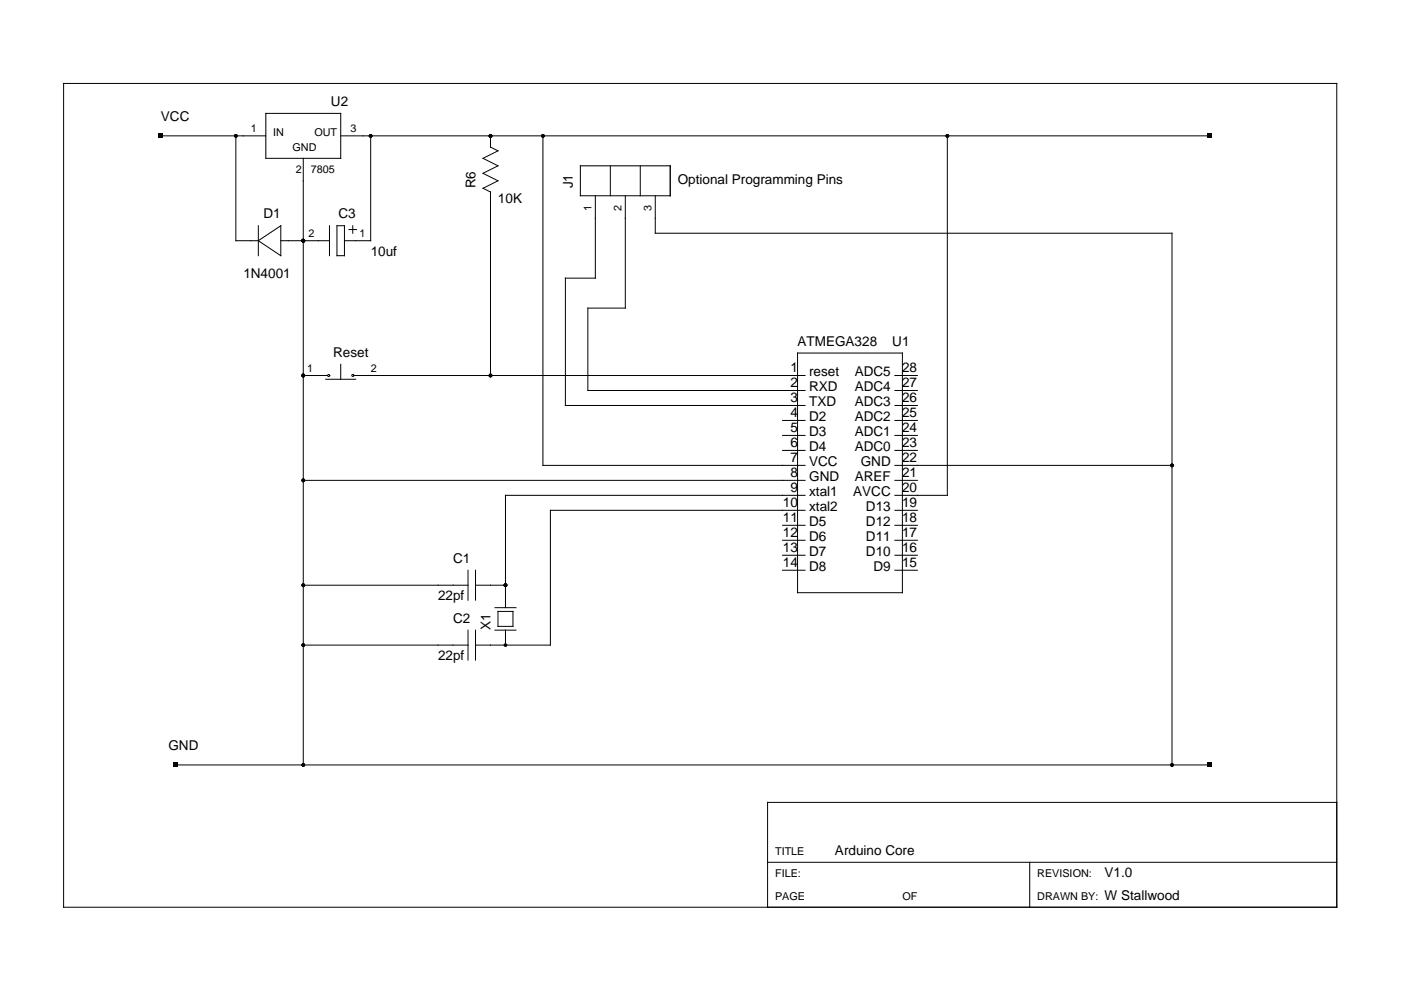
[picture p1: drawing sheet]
<svg xmlns="http://www.w3.org/2000/svg" width="297mm" height="210mm" viewBox="0 0 297 210" stroke-linecap="round" stroke-linejoin="round" font-family="sans-serif">
<g fill="none" stroke="#000" stroke-width=".21">
<path d="M13.5 17.7h269.9v174.7h-269.9zM34.1 28.8h22.3M50 28.8v22.2h4.8M56.4 24h15.8v9.6h-15.8zM64.3 33.6v128.6M72.2 28.8h184.2M78.6 28.8v22.2h-5.6M104 28.8v2.4l1.6 .8-3.2 1.6 3.2 1.6-3.2 1.5 3.2 1.6-3.2 1.6 1.6 .8v38.9M115.1 28.8v69.9h55.6M123 35.2h19.1v6.3h-19.1zM129.4 35.2v6.3M135.8 35.2v6.3"/>
<path d="M200.9 28.8v76.2h-11.2M54.8 51l4.7-3.1v6.3zM54.8 47.9v6.3M59.5 51h10.4M69.9 47.9v6.3M71.4 47.9h1.6v6.3h-1.6zM74 48.7h1.6M74.8 47.9v1.5M126.2 41.5v17.5h-6.3v27h50.8M132.6 41.5v23.8h-8v17.5h46.1M138.9 41.5v7.9h109.6v112.8M64.3 79.6h5.2"/>
<path d="M72.2 77.2v3.2M75 79.6h95.7M169.1 74.9h22.2v50.8h-22.2zM189.7 79.6h4.8M69.1 80.4h6.3M165.9 89.1h4.8M165.9 92.3h4.8M165.9 95.5h4.8M189.7 82.8h4.8M189.7 86h4.8M189.7 89.1h4.8M189.7 92.3h4.8"/>
<path d="M189.7 95.5h4.8M189.7 98.7h58.8M64.3 101.8h106.4M165.9 111.4h4.8M165.9 114.6h4.8M165.9 117.7h4.8M170.7 105h-63.5v23.8M170.7 108.2h-54v28.6h-15.9M189.7 101.8h4.8M189.7 108.2h4.8M189.7 111.4h4.8M189.7 114.6h4.8"/>
<path d="M189.7 117.7h4.8M64.3 124.1h34.9M64.3 136.8h34.9M99.2 120.9v6.4M99.2 133.6v6.4M100.8 124.1h6.4M100.8 120.9v6.4M100.8 133.6v6.4M104.9 133.6h4.5M104.9 128.8h4.5M105.6 129.6h3.2v3.2h-3.2zM107.2 133.6v3.2"/>
<path d="M165.9 120.9h4.8M189.7 120.9h4.8M37.3 162.2h219.1M283.4 170.1h-120.7v22.3M162.7 182.8h120.7M218.3 182.8v9.6"/>
<circle cx="69.7" cy="79.6" r=".22"/>
<circle cx="74.8" cy="79.6" r=".22"/>
</g>
<g fill="#000">
<path d="M33.7 28.3h.9v1h-.9zM256 28.3h.9v1h-.9zM36.8 161.7h1v1h-1zM256 161.7h.9v1h-.9z"/>
<circle cx="50" cy="28.8" r=".4"/>
<circle cx="78.6" cy="28.8" r=".4"/>
<circle cx="104" cy="28.8" r=".4"/>
<circle cx="115.1" cy="28.8" r=".4"/>
<circle cx="200.9" cy="28.8" r=".4"/>
<circle cx="64.3" cy="51" r=".4"/>
<circle cx="64.3" cy="79.6" r=".4"/>
<circle cx="104" cy="79.6" r=".4"/>
<circle cx="248.5" cy="98.7" r=".4"/>
<circle cx="64.3" cy="101.8" r=".4"/>
<circle cx="64.3" cy="124.1" r=".4"/>
<circle cx="64.3" cy="136.8" r=".4"/>
<circle cx="107.2" cy="124.1" r=".4"/>
<circle cx="107.2" cy="136.8" r=".4"/>
<circle cx="64.3" cy="162.2" r=".4"/>
<circle cx="248.5" cy="162.2" r=".4"/>
</g>
<g font-size="2.9">
<text x="70.2" y="22.5">U2</text>
<text x="34.1" y="25.6">VCC</text>
<text x="100.8" y="39.9" transform="rotate(-90 100.8 39.9)">R6</text>
<text x="121.5" y="39.9" transform="rotate(-90 121.5 39.9)">J1</text>
<text x="143.7" y="39">Optional Programming Pins</text>
<text x="55.9" y="46.3">D1</text>
<text x="71.7" y="46.3">C3</text>
<text x="105.6" y="43.1">10K</text>
<text x="51.6" y="59">1N4001</text>
<text x="78.6" y="54.2">10uf</text>
<text x="70.6" y="75.6">Reset</text>
<text x="169.1" y="73.3">ATMEGA328</text>
<text x="189.2" y="73.3">U1</text>
<text x="167.6" y="78.9">1</text>
<text x="167.6" y="82.1">2</text>
<text x="171.6" y="79.7">reset</text>
<text x="171.6" y="82.9">RXD</text>
<text x="181.2" y="82.9">ADC4</text>
<text x="181.2" y="79.7">ADC5</text>
<text x="191.2" y="82.1">27</text>
<text x="191.2" y="78.9">28</text>
<text x="167.6" y="85.3">3</text>
<text x="167.6" y="88.4">4</text>
<text x="171.6" y="86">TXD</text>
<text x="171.6" y="89.2">D2</text>
<text x="181.2" y="89.2">ADC2</text>
<text x="181.2" y="86">ADC3</text>
<text x="191.2" y="88.4">25</text>
<text x="191.2" y="85.3">26</text>
<text x="167.6" y="91.6">5</text>
<text x="167.6" y="94.8">6</text>
<text x="171.6" y="92.4">D3</text>
<text x="171.6" y="95.6">D4</text>
<text x="181.2" y="95.6">ADC0</text>
<text x="181.2" y="92.4">ADC1</text>
<text x="191.2" y="94.8">23</text>
<text x="191.2" y="91.6">24</text>
<text x="167.6" y="98">7</text>
<text x="167.6" y="101.1">8</text>
<text x="171.6" y="98.8">VCC</text>
<text x="171.6" y="101.9">GND</text>
<text x="181.2" y="101.9">AREF</text>
<text x="182.5" y="98.8">GND</text>
<text x="191.2" y="98">22</text>
<text x="191.2" y="101.1">21</text>
<text x="166" y="107.5">10</text>
<text x="167.6" y="104.3">9</text>
<text x="171.6" y="105.1">xtal1</text>
<text x="180.9" y="105.1">AVCC</text>
<text x="191.2" y="107.5">19</text>
<text x="191.2" y="104.3">20</text>
<text x="166" y="110.7">11</text>
<text x="166" y="113.8">12</text>
<text x="171.6" y="108.3">xtal2</text>
<text x="171.6" y="111.5">D5</text>
<text x="183.6" y="111.5">D12</text>
<text x="183.6" y="108.3">D13</text>
<text x="191.2" y="113.8">17</text>
<text x="191.2" y="110.7">18</text>
<text x="96.1" y="119.3">C1</text>
<text x="166" y="117">13</text>
<text x="171.6" y="114.6">D6</text>
<text x="171.6" y="117.8">D7</text>
<text x="183.6" y="117.8">D10</text>
<text x="183.6" y="114.6">D11</text>
<text x="191.2" y="117">16</text>
<text x="166" y="120.2">14</text>
<text x="171.6" y="121">D8</text>
<text x="185.2" y="121">D9</text>
<text x="191.2" y="120.2">15</text>
<text x="92.9" y="127.3">22pf</text>
<text x="96.1" y="132">C2</text>
<text x="104" y="133.6" transform="rotate(-90 104 133.6)">X1</text>
<text x="92.9" y="140">22pf</text>
<text x="35.7" y="159">GND</text>
<text x="177" y="181.2">Arduino Core</text>
<text x="234.2" y="186">V1.0</text>
<text x="234.2" y="190.8">W Stallwood</text>
</g>
<g font-size="2.3">
<text x="53.2" y="28">1</text>
<text x="57.9" y="28.8">IN</text>
<text x="66.6" y="28.8">OUT</text>
<text x="74.3" y="28">3</text>
<text x="62" y="32">GND</text>
<text x="62.7" y="36.7">2</text>
<text x="65.9" y="36.7">7805</text>
<text x="125.4" y="44.7" transform="rotate(-90 125.4 44.7)">1</text>
<text x="131.8" y="44.7" transform="rotate(-90 131.8 44.7)">2</text>
<text x="138.1" y="44.7" transform="rotate(-90 138.1 44.7)">3</text>
<text x="65.4" y="50.2">2</text>
<text x="76.2" y="50.2">1</text>
<text x="65.1" y="78.8">1</text>
<text x="78.6" y="78.8">2</text>
<text x="164.3" y="181.2">TITLE</text>
<text x="164.3" y="186">FILE:</text>
<text x="164.3" y="190.8">PAGE</text>
<text x="191.3" y="190.8">OF</text>
<text x="219.9" y="186">REVISION:</text>
<text x="219.9" y="190.8">DRAWN BY:</text>
</g>
</svg>
